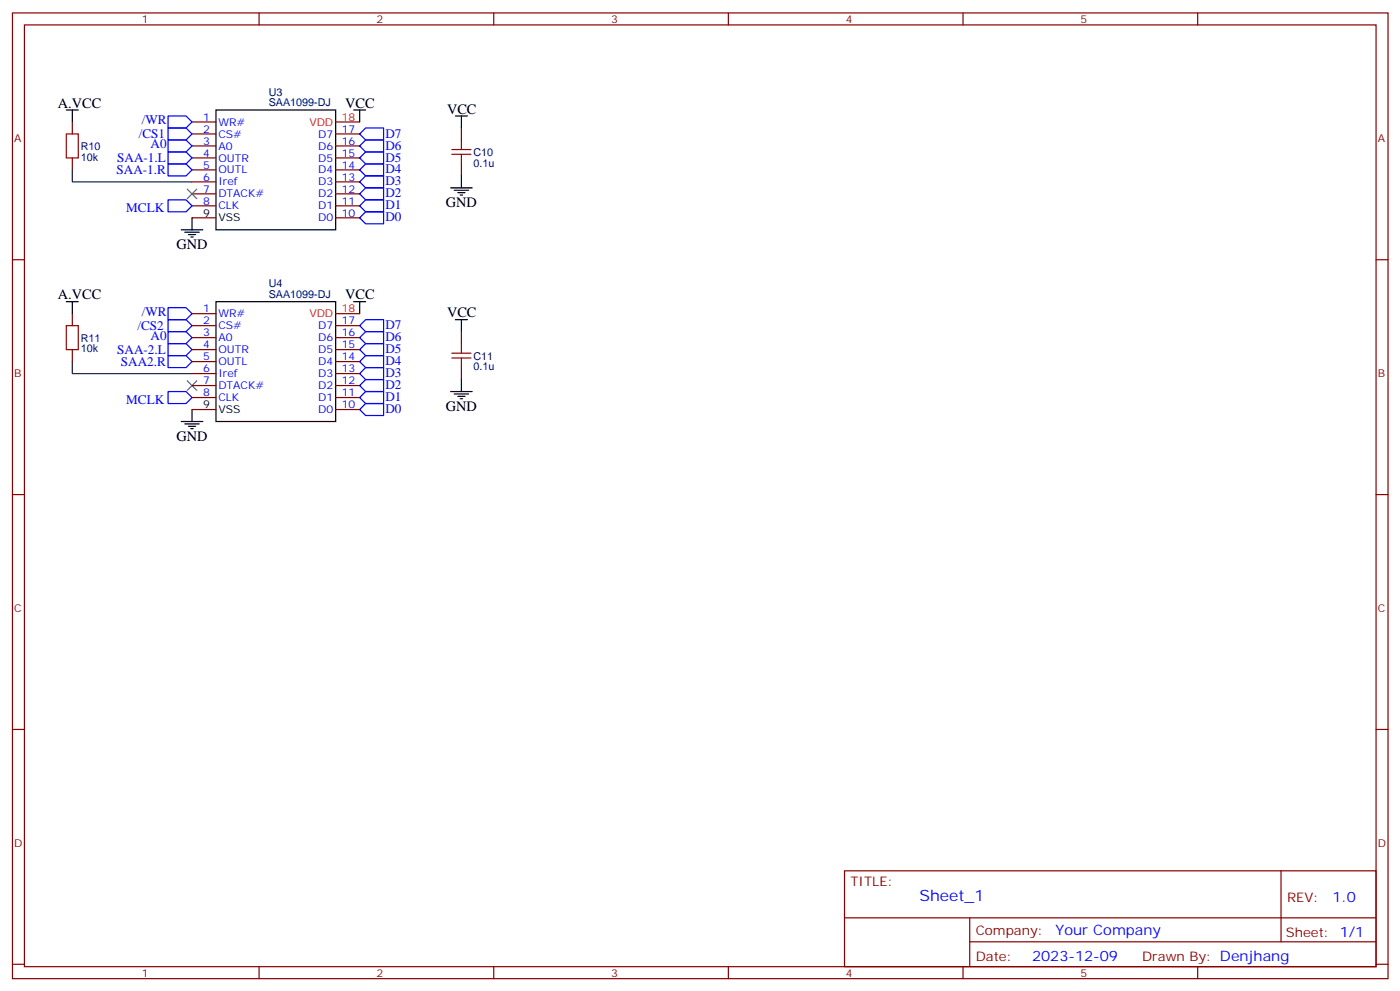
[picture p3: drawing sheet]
<svg xmlns="http://www.w3.org/2000/svg" width="413mm" height="292mm" viewBox="0 0 413 292" stroke-linecap="round" stroke-linejoin="round" font-family="sans-serif">
<g fill="none" stroke="#870000" stroke-width=".35">
<path d="M3.7 3.8h405.3v284.3h-405.3zM7.2 7.3h398.3v277.3h-398.3zM76.3 3.8v3.5M145.5 3.8v3.5M214.6 3.8v3.5M283.8 3.8v3.5M352.9 3.8v3.5M21.3 35.9v3.5M56.6 35.9h7M56.6 39.4h7M98.9 35.9h7.1M98.9 39.4h7.1"/>
<path d="M136 37.7v3.5M21.3 46.5v3.5M56.6 43h7M56.6 46.5h7M56.6 50h7M56.6 53.6h7M56.6 57.1h7M98.9 43h7.1M98.9 46.5h7.1M98.9 50h7.1M98.9 53.6h7.1M98.9 57.1h7.1"/>
<path d="M136 48.3v3.5M3.7 76.5h3.5M56.6 60.6h7M56.6 64.1h7M98.9 60.6h7.1M98.9 64.1h7.1M405.5 76.5h3.5M21.3 92.4v3.5M56.6 92.4h7M56.6 95.9h7M56.6 99.4h7M98.9 92.4h7.1"/>
<path d="M98.9 95.9h7.1M98.9 99.4h7.1M136 97.6v3.6M21.3 102.9v3.6M56.6 102.9h7M56.6 106.5h7M56.6 110h7M56.6 113.5h7M56.6 117.1h7M98.9 102.9h7.1M98.9 106.5h7.1M98.9 110h7.1"/>
<path d="M98.9 113.5h7.1M98.9 117.1h7.1M136 108.2v3.6M56.6 120.6h7M98.9 120.6h7.1M3.7 145.6h3.5M405.5 145.6h3.5M3.7 214.8h3.5M405.5 214.8h3.5M248.8 256.4h156.7v28.2h-156.7zM377.5 256.4v20.9M248.9 270.2h156.5"/>
<path d="M285.8 277.3h119.6M285.8 270.2v14.2M3.7 283.9h3.5M76.3 284.6v3.5M145.5 284.6v3.5M214.6 284.6v3.5M283.8 284.6v3.5M352.9 284.6v3.5M405.5 283.9h3.5"/>
</g>
<g fill="none" stroke="#000" stroke-width=".35">
<path d="M19.5 32.4h3.6M21.3 32.4v3.5M63.6 32.4h35.3v35.3h-35.3zM104.2 32.4h3.5M106 32.4v3.5M134.2 34.1h3.5M136 34.1v3.6M132.8 55.3h6.3M133.8 56h4.3M134.9 56.7h2.1M135.6 57.4h.7M136 51.8v3.5"/>
<path d="M53.4 67.7h6.4M54.5 68.4h4.2M55.5 69.1h2.1M56.2 69.8h.7M56.6 64.1v3.6M19.5 88.8h3.6M21.3 88.8v3.6M63.6 88.8h35.3v35.3h-35.3zM104.2 88.8h3.5M106 88.8v3.6M134.2 94.1h3.5M136 94.1v3.5"/>
<path d="M132.8 115.3h6.3M133.8 116h4.3M134.9 116.7h2.1M135.6 117.4h.7M136 111.8v3.5M53.4 124.1h6.4M54.5 124.8h4.2M55.5 125.5h2.1M56.2 126.2h.7M56.6 120.6v3.5"/>
</g>
<g fill="none" stroke="#00f" stroke-width=".35">
<path d="M49.5 37.7h5.3l1.8 1.7-1.8 1.8h-5.3zM49.5 34.1h5.3l1.8 1.8-1.8 1.8h-5.3zM106 39.4l1.7-1.7h5.3v3.5h-5.3zM49.5 41.2h5.3l1.8 1.8-1.8 1.7h-5.3zM49.5 58.8h5.3l1.8 1.8-1.8 1.8h-5.3zM49.5 44.7h5.3l1.8 1.8-1.8 1.8h-5.3zM49.5 48.3h5.3l1.8 1.7-1.8 1.8h-5.3zM106 57.1l1.7-1.8h5.3v3.5h-5.3zM106 53.6l1.7-1.8h5.3v3.5h-5.3zM106 50l1.7-1.7h5.3v3.5h-5.3zM106 46.5l1.7-1.8h5.3v3.6h-5.3zM106 43l1.7-1.8h5.3v3.5h-5.3z"/>
<path d="M106 64.1l1.7-1.7h5.3v3.5h-5.3zM106 60.6l1.7-1.8h5.3v3.6h-5.3zM49.5 90.6h5.3l1.8 1.8-1.8 1.7h-5.3zM49.5 94.1h5.3l1.8 1.8-1.8 1.7h-5.3zM49.5 97.6h5.3l1.8 1.8-1.8 1.8h-5.3zM106 95.9l1.7-1.8h5.3v3.5h-5.3zM106 99.4l1.7-1.8h5.3v3.6h-5.3zM49.5 104.7h5.3l1.8 1.8-1.8 1.7h-5.3zM49.5 101.2h5.3l1.8 1.7-1.8 1.8h-5.3zM49.5 115.3h5.3l1.8 1.8-1.8 1.7h-5.3zM106 102.9l1.7-1.7h5.3v3.5h-5.3zM106 106.5l1.7-1.8h5.3v3.5h-5.3z"/>
<path d="M106 110l1.7-1.8h5.3v3.6h-5.3zM106 113.5l1.7-1.7h5.3v3.5h-5.3zM106 117.1l1.7-1.8h5.3v3.5h-5.3zM106 120.6l1.7-1.8h5.3v3.5h-5.3z"/>
</g>
<path d="M19.5 39.4h3.6v7.1h-3.6zM133.1 45.4h5.7M133.1 44h5.7M136 41.2v2.8M136 45.4v2.9M19.5 95.9h3.6v7h-3.6zM133.1 105.4h5.7M133.1 104h5.7M136 101.2v2.8M136 105.4v2.8" fill="none" stroke="#a10000" stroke-width=".35"/>
<path d="M21.3 50v3.6h35.3M21.3 106.5v3.5h35.3" fill="none" stroke="#008700" stroke-width=".35"/>
<path d="M55.2 55.7l2.8 2.8M58 55.7l-2.8 2.8M55.2 112.1l2.8 2.8M58 112.1l-2.8 2.8" fill="none" stroke="#3c3" stroke-width=".35"/>
<text font-size="4.6" fill="#00f" x="270.9" y="265.4">Sheet_1</text>
<g font-size="4.2">
<text x="17.1" y="31.7">A.VCC</text>
<text x="101.7" y="31.7">VCC</text>
<text x="131.7" y="33.4">VCC</text>
<text x="131.4" y="61">GND</text>
<text x="52" y="73.3">GND</text>
<text x="17.1" y="88.1">A.VCC</text>
<text x="101.7" y="88.1">VCC</text>
<text x="131.7" y="93.4">VCC</text>
<text x="131.4" y="120.9">GND</text>
<text x="52" y="129.8">GND</text>
</g>
<g font-size="4.2" fill="#00f">
<text x="392.6" y="265.7">1.0</text>
<text x="311" y="275.2">Your Company</text>
<text x="304.1" y="283">2023-12-09</text>
</g>
<g font-size="3.9" fill="#00f">
<text x="40.9" y="40.6">/CS1</text>
<text x="41.8" y="36.6">/WR</text>
<text x="113.6" y="40.5">D7</text>
<text x="34.5" y="47.7">SAA-1.L</text>
<text x="44.4" y="43.7">A0</text>
<text x="113.6" y="47.6">D5</text>
<text x="113.6" y="44">D6</text>
<text x="34.3" y="51.3">SAA-1.R</text>
<text x="113.6" y="51.1">D4</text>
<text x="113.6" y="58.1">D2</text>
<text x="113.6" y="54.6">D3</text>
<text x="37.2" y="62.4">MCLK</text>
<text x="113.6" y="65.2">D0</text>
<text x="113.6" y="61.7">D1</text>
<text x="41.8" y="93.1">/WR</text>
<text x="40.5" y="97.1">/CS2</text>
<text x="44.4" y="100.1">A0</text>
<text x="113.6" y="96.9">D7</text>
<text x="113.6" y="100.5">D6</text>
<text x="34.5" y="104.2">SAA-2.L</text>
<text x="35.6" y="107.7">SAA2.R</text>
<text x="113.6" y="104">D5</text>
<text x="113.6" y="107.5">D4</text>
<text x="113.6" y="111.1">D3</text>
<text x="37.2" y="118.8">MCLK</text>
<text x="113.6" y="114.6">D2</text>
<text x="113.6" y="118.1">D1</text>
<text x="113.6" y="121.6">D0</text>
</g>
<g font-size="3.9" fill="#800">
<text x="250.6" y="261">TITLE:</text>
<text x="379.2" y="265.7">REV:</text>
<text x="287.5" y="275.2">Company:</text>
<text x="378.9" y="275.8">Sheet: 1/1</text>
<text x="287.5" y="282.9">Date:</text>
<text x="336.6" y="282.9">Drawn By: Denjhang</text>
</g>
<g font-size="3.2" fill="#800">
<text x="41.8" y="6.8">1</text>
<text x="110.9" y="6.8">2</text>
<text x="180.1" y="6.8">3</text>
<text x="249.2" y="6.8">4</text>
<text x="318.3" y="6.8">5</text>
<text x="4.2" y="41.9">A</text>
<text x="406" y="41.9">A</text>
<text x="4.2" y="111.1">B</text>
<text x="406" y="111.1">B</text>
<text x="4.2" y="180.2">C</text>
<text x="406" y="180.2">C</text>
<text x="4.2" y="249.3">D</text>
<text x="406" y="249.3">D</text>
<text x="41.8" y="287.6">1</text>
<text x="110.9" y="287.6">2</text>
<text x="180.1" y="287.6">3</text>
<text x="249.2" y="287.6">4</text>
<text x="318.3" y="287.6">5</text>
</g>
<g font-size="3.2" fill="#000080">
<text x="79.2" y="28.2">U3</text>
<text x="79.2" y="31.3">SAA1099-DJ</text>
<text x="23.8" y="47.3">10k</text>
<text x="23.8" y="44.1">R10</text>
<text x="139.5" y="45.9">C10</text>
<text x="139.5" y="49">0.1u</text>
<text x="79.2" y="87.8">SAA1099-DJ</text>
<text x="79.2" y="84.6">U4</text>
<text x="23.8" y="100.6">R11</text>
<text x="23.8" y="103.7">10k</text>
<text x="139.5" y="105.9">C11</text>
<text x="139.5" y="109">0.1u</text>
</g>
<g font-size="3.2" fill="#00f">
<text x="59.9" y="35.6">1</text>
<text x="59.9" y="39.1">2</text>
<text x="64.3" y="37">WR#</text>
<text x="64.3" y="40.5">CS#</text>
<text x="93.8" y="40.5">D7</text>
<text x="100.7" y="39.1">17</text>
<text x="59.9" y="42.6">3</text>
<text x="59.9" y="46.1">4</text>
<text x="64.3" y="44">A0</text>
<text x="64.3" y="47.6">OUTR</text>
<text x="93.8" y="47.6">D5</text>
<text x="93.8" y="44">D6</text>
<text x="100.7" y="46.1">15</text>
<text x="100.7" y="42.6">16</text>
<text x="59.9" y="49.7">5</text>
<text x="59.9" y="53.2">6</text>
<text x="64.3" y="51.1">OUTL</text>
<text x="93.8" y="51.1">D4</text>
<text x="100.7" y="53.2">13</text>
<text x="100.7" y="49.7">14</text>
<text x="59.9" y="56.7">7</text>
<text x="64.3" y="54.6">Iref</text>
<text x="64.3" y="58.1">DTACK#</text>
<text x="93.8" y="58.1">D2</text>
<text x="93.8" y="54.6">D3</text>
<text x="100.7" y="56.7">12</text>
<text x="59.9" y="60.3">8</text>
<text x="64.3" y="61.7">CLK</text>
<text x="93.8" y="65.2">D0</text>
<text x="93.8" y="61.7">D1</text>
<text x="100.7" y="63.8">10</text>
<text x="100.7" y="60.3">11</text>
<text x="59.9" y="92">1</text>
<text x="59.9" y="95.5">2</text>
<text x="64.3" y="93.4">WR#</text>
<text x="100.7" y="95.5">17</text>
<text x="59.9" y="99.1">3</text>
<text x="64.3" y="96.9">CS#</text>
<text x="64.3" y="100.5">A0</text>
<text x="93.8" y="100.5">D6</text>
<text x="93.8" y="96.9">D7</text>
<text x="100.7" y="99.1">16</text>
<text x="59.9" y="102.6">4</text>
<text x="59.9" y="106.1">5</text>
<text x="64.3" y="104">OUTR</text>
<text x="64.3" y="107.5">OUTL</text>
<text x="93.8" y="107.5">D4</text>
<text x="93.8" y="104">D5</text>
<text x="100.7" y="106.1">14</text>
<text x="100.7" y="102.6">15</text>
<text x="59.9" y="109.6">6</text>
<text x="59.9" y="113.2">7</text>
<text x="64.3" y="111.1">Iref</text>
<text x="93.8" y="111.1">D3</text>
<text x="100.7" y="113.2">12</text>
<text x="100.7" y="109.6">13</text>
<text x="59.9" y="116.7">8</text>
<text x="64.3" y="114.6">DTACK#</text>
<text x="64.3" y="118.1">CLK</text>
<text x="93.8" y="118.1">D1</text>
<text x="93.8" y="114.6">D2</text>
<text x="100.7" y="116.7">11</text>
<text x="93.8" y="121.6">D0</text>
<text x="100.7" y="120.2">10</text>
</g>
<g font-size="3.2" fill="#f00">
<text x="100.7" y="35.6">18</text>
<text x="91.2" y="37">VDD</text>
<text x="91.2" y="93.4">VDD</text>
<text x="100.7" y="92">18</text>
</g>
<g font-size="3.2">
<text x="59.9" y="63.8">9</text>
<text x="64.3" y="65.2">VSS</text>
<text x="59.9" y="120.2">9</text>
<text x="64.3" y="121.6">VSS</text>
</g>
</svg>
